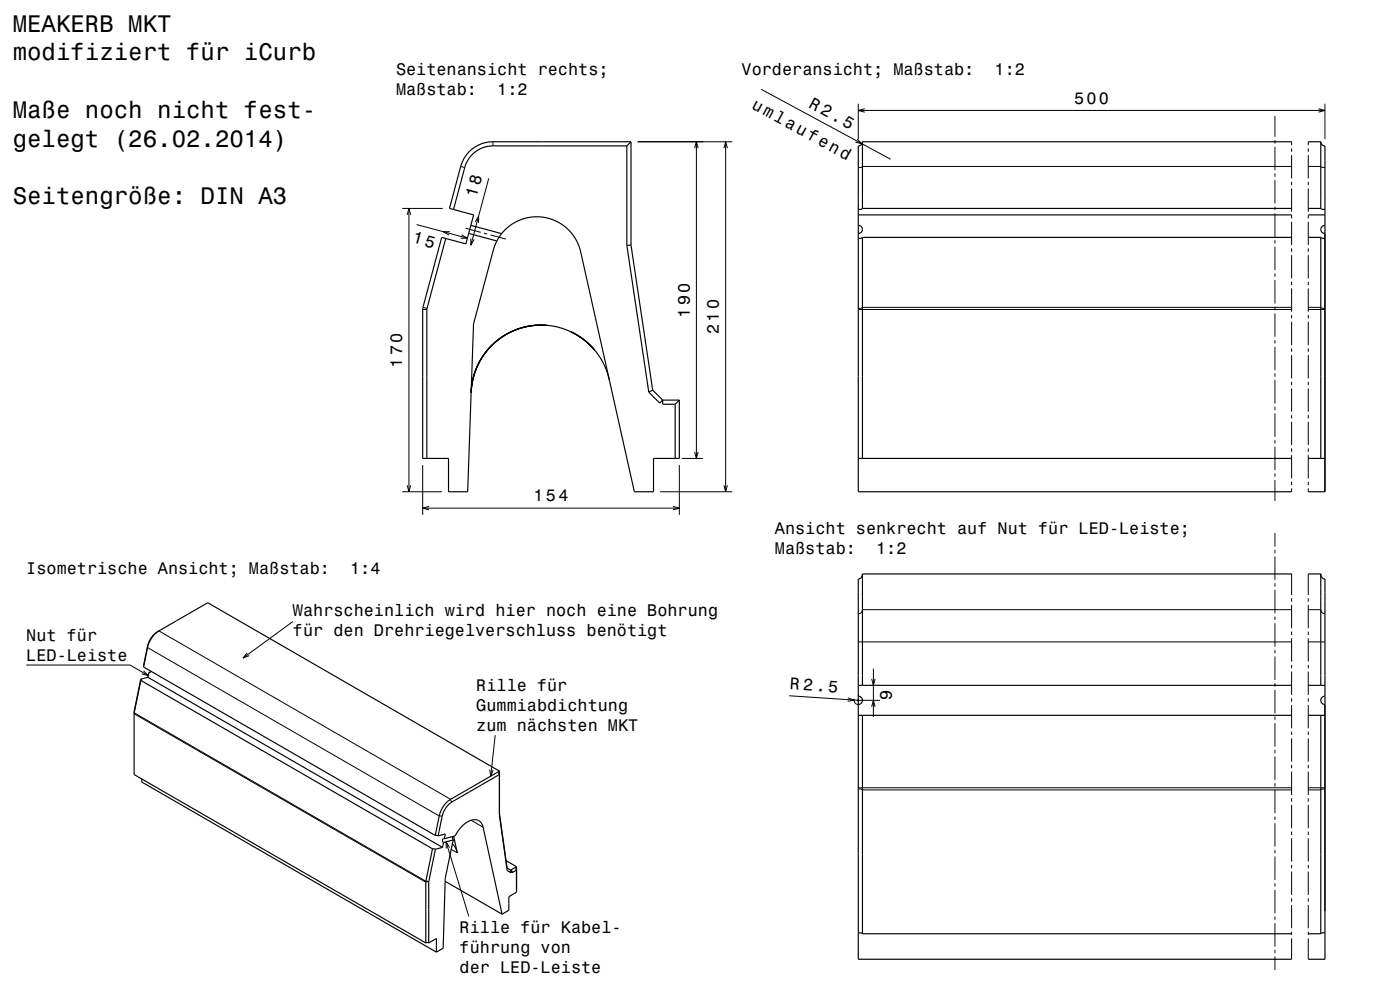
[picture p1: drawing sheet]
<svg xmlns="http://www.w3.org/2000/svg" width="420mm" height="297mm" viewBox="0 0 420 297" stroke-linecap="round" stroke-linejoin="round" font-family="sans-serif">
<g fill="none" stroke="#000" stroke-width=".3">
<path d="M228.4 26.8l38.8 21M257.5 31.1v10.7M257.5 33.1h140M259.4 32.6l-1.9 .5 1.9 .6M382.5 34.8v6.2M395.6 32.6l1.9 .5-1.9 .6M397.5 31.1v10.7M138.2 49.9l1.2 .4M146.6 53.5l-5.4 20.1M147.9 42.5v1.3M191.3 42.5h28.4M208.4 44.5l.5-2 .5 2"/>
<path d="M208.9 42.5v95M217.2 44.5l.5-2 .5 2M217.7 42.5v105M257.1 41.7l1.5 1.4-2-.4M382.5 42v1M382.5 44v7M382.5 52v1M382.5 54v7M387.5 49.9h-128.8l-1.2 .4M387.5 42.5v1M387.5 44.5v1M387.5 46.5v7"/>
<path d="M387.5 54.5v1M387.5 56.5v7M392.5 49.9h3.7l1.3 .4M392.5 42.5v1M392.5 44.5v1M392.5 46.5v7M392.5 54.5v1M392.5 56.5v7M120.7 62.5h12.1M122.2 64.5l.5-2 .5 2M122.7 62.5v85M125 67.4l15.2 4.1"/>
<path d="M135 69.5h-2l1.7 1M138.5 70.4l1.7 1.1h-2M139.6 68.5l4.6 1.2M141.2 71.6v2l1-1.8M142.6 66.6l1-1.7v2M145.2 70l1 .2M147.1 70.5l4.7 1.2M382.5 62v1M382.5 64v7M382.5 72v1M382.5 74v7M387.5 64.5v1"/>
<path d="M387.5 66.5v7M387.5 74.5v1M387.5 76.5v7M392.5 64.5v1M392.5 66.5v7M392.5 74.5v1M392.5 76.5v7M126.8 92.9h1.3M126.9 92.2l1.2 .3M257.5 92.9h130M382.5 82v1M382.5 84v7"/>
<path d="M382.5 92v1M382.5 94v7M387.5 92.2h-128.8l-1.2 .3M387.5 84.5v1M387.5 86.5v7M387.5 94.5v1M387.5 96.5v7M392.5 92.2h3.7l1.3 .3M392.5 92.9h5M392.5 84.5v1M392.5 86.5v7M392.5 94.5v1"/>
<path d="M392.5 96.5v7M382.5 102v1M382.5 104v7M382.5 112v1M382.5 114v7M387.5 104.5v1M387.5 106.5v7M387.5 114.5v1M387.5 116.5v7M392.5 104.5v1M392.5 106.5v7M392.5 114.5v1"/>
<path d="M392.5 116.5v7M126.8 139.5v14.9M203.8 139.5v14.9M204.6 137.5h6.3M208.4 135.6l.5 1.9 .5-1.9M382.5 122v1M382.5 124v7M382.5 132v1M382.5 134v7M387.5 124.5v1M387.5 126.5v7M387.5 134.5v1"/>
<path d="M387.5 136.5v7M392.5 124.5v1M392.5 126.5v7M392.5 134.5v1M392.5 136.5v7M120.7 147.5h11.9M122.2 145.6l.5 1.9 .5-1.9M126.8 152.4h77M128.7 151.9l-1.9 .5 1.9 .6M198.1 147.5h21.6M201.9 151.9l1.9 .5-1.9 .6M217.2 145.6l.5 1.9 .5-1.9"/>
<path d="M382.5 142v1M382.5 144v6.3M382.5 159.9v4.1M387.5 144.5v1M387.5 146.5v1M392.5 144.5v1M392.5 146.5v1M382.5 165v1M382.5 167v7M382.5 175v1M382.5 177v7M387.5 172.2v6.3"/>
<path d="M387.5 179.5v1M392.5 172.2v6.3M392.5 179.5v1M7.9 199.5h31.1l5.5 3.2M44.2 193.9l.1 .1M44.3 194.3l87.5 50.5 .8 .1M47.2 189.5h.1M47.7 189.3l87.5 50.5 .4 .8M74.2 195.9l-1.3 1.5 1.9-.7M87.9 186.4l-15 11M257.5 192.6h130M382.5 185v1"/>
<path d="M382.5 187v7M382.5 195v1M382.5 197v7M387.5 182.9h-128.8a1.22 1.22 0 0 1-1.2 1.2M387.5 181.5v7M387.5 189.5v1M387.5 191.5v7M387.5 199.5v1M392.5 182.9h3.7a1.23 1.23 0 0 0 1.3 1.2M392.5 192.6h5M392.5 181.5v7M392.5 189.5v1"/>
<path d="M392.5 191.5v7M392.5 199.5v1M40.2 214.1l87.5 50.5h.9M40.2 213.6l.1 .1M40.2 213.5h.1M40.3 213.8l87.5 50.6 .8 .1M43.1 201.3l1.4 1.4-2-.5M236.7 208.7l20.8 1.4M254.3 209.4l1.9 .6-1.9 .4M255.9 210.1h.1M256.3 209.7a1.25 1.25 0 0 0 1.1 1.6M257 210.1h7"/>
<path d="M257.5 208.5v.1M257.5 209.6v1M257.5 211.6v.1M261.5 212l.5-1.9 .5 1.9M261.5 203.7l.5 1.9 .5-1.9M262 200.6v14.5M382.5 205v1M382.5 207v7M382.5 215v1M382.5 217v7M387.5 201.5v7M387.5 209.5v1"/>
<path d="M387.5 211.5v7M387.5 219.5v1M392.5 201.5v7M392.5 209.5v1M392.5 211.5v7M392.5 219.5v1M146.9 230.9l.3 1.9 .7-1.8M148.6 220.6l-1.4 12.2M257.5 236.7l1.2 .3h128.8M257.5 236.3h130M382.5 225v1M382.5 227v7"/>
<path d="M382.5 235v1M382.5 237v7M387.5 221.5v7M387.5 229.5v1M387.5 231.5v7M387.5 239.5v1M392.5 236.3h5M392.5 221.5v7M392.5 229.5v1M392.5 231.5v7M392.5 239.5v1M397.5 236.7l-1.3 .3h-3.7"/>
<path d="M133.8 252.6l6.9 22.3M134.9 254.3l-1.1-1.7 .1 2M135.4 254.8l1.8 1M141.3 246.1l3.6 2.1M382.5 245v1M382.5 247v7M382.5 255v1M382.5 257v7M387.5 241.5v7M387.5 249.5v1M387.5 251.5v7M387.5 259.5v1"/>
<path d="M392.5 241.5v7M392.5 249.5v1M392.5 251.5v7M392.5 259.5v1M382.5 265v1M382.5 267v7M382.5 275v1M382.5 277v7M387.5 261.5v7M387.5 269.5v1M387.5 271.5v7M387.5 279.5v1"/>
<path d="M392.5 261.5v7M392.5 269.5v1M392.5 271.5v7M392.5 279.5v1M382.5 285v1M382.5 287v4M387.5 281.5v6.3M392.5 281.5v6.3"/>
</g>
<g fill="none" stroke="#000" stroke-width=".35">
<path d="M188.1 43.8h-40.2a8.7 8.7 0 0 0-8.5 6.5l-3.3 12.6M188.1 43.8v29.8M189.3 42.5h-41.7l-2.2 .3-2.1 .8-1.5 1-1.3 1.1-1.8 2.7-3.9 14.1 7.3 2-2.3 8.7-6.1-1.7M189.3 42.5v31M189.3 42.5l-1.2 1.3M258.7 42.5a1.24 1.24 0 0 1-1.2 1.3v103.7h130M258.7 42.5v20M258.7 42.5h128.8M392.5 42.5h3.7M396.2 42.5a1.25 1.25 0 0 0 1.3 1.3v103.7h-5M396.2 42.5v20M133.7 71.5l-1.2-.3-5.7 21.5v44.8h7.8v10h5.7l1.8-50.3 5.9-22.4 1.1-2.5"/>
<path d="M133.7 71.5l-5.6 21.3v44.7M140.6 70l8.5 2.3M141.2 67.6l9.3 2.5M149.1 72.3l2.1-3 2.9-2.4 3.2-1.4 3.7-.5 3.5 .5 3.4 1.4 2.8 2.2 2.2 3 1.3 3.5 16.1 71.9h5.8v-10h7.7v-17.5M188.1 73.6l6.5 44M189.3 73.5l6.5 43.5M189.3 73.5l-1.2 .1M257.5 67.6a1.21 1.21 0 0 1 1.2 1.2 1.21 1.21 0 0 1-1.2 1.2M257.5 64.5h130M258.7 71.2l-1.2 .3M258.7 62.5l-1.2 .4M258.7 71.2v66.3"/>
<path d="M258.7 62.5h128.8M258.7 71.2h128.8M392.5 64.5h5M392.5 62.5h3.7M392.5 71.2h3.7M396.2 62.5l1.3 .4M396.2 71.2l1.3 .3M396.2 71.2v66.3M397.5 67.6a1.21 1.21 0 0 0-1.3 1.2 1.21 1.21 0 0 0 1.3 1.2M162.3 97.5l-4 .4-3.8 1.1-3.5 1.9-3.2 2.4-2.6 3.1-2 3.4-1.3 4-.6 4 .5-3.8 1.1-3.6 1.8-3.3 2.3-2.9 2.6-2.4 3.4-2.1 3.5-1.3 3.9-.8h3.5l3.7 .6 3.5 1.3 3.5 2 2.8 2.4 2.3 2.9 1.9 3.5 1.2 3.6M162.3 97.5l2.2 .1M162.3 97.5l1.2 .1"/>
<path d="M162.3 97.5l1.7 .1M171.2 99.5l4 2.4 3.2 3.1M171.4 99.6l3.8 2.4 3.2 3.1M171.6 99.7l3.8 2.4 3.1 3M194.6 117.6l3.3 3.3 .9-.9M195.8 117l3 3M195.8 117l-1.2 .6M198.8 120v1.3h3.8M198.8 120h5M202.6 121.3v16.2M203.8 120l-1.2 1.3M257.5 137.5h130"/>
<path d="M392.5 137.5h5M258.7 172.2a1.41 1.41 0 0 1-1.2 1.5v114.1h130M258.7 172.2v33.4M258.7 172.2h128.8M392.5 172.2h3.7M396.2 172.2a1.4 1.4 0 0 0 1.3 1.5v114.1h-5M396.2 172.2v33.4M47.7 189.3a6.8 6.8 0 0 0-3.5 4.6l-1.1 5.9M47.7 189.3a7.9 7.9 0 0 0-3.4 5l-1.2 5.8 87.5 50.5M47.7 189.3l14.6-8.5 87.5 50.5M42.2 203.8l.2 .2-.2 .1M42.2 203.8l-2 9.8v18.8l87.5 50.5"/>
<path d="M42.2 204.1l-2 10M42.2 204.1l87.6 50.5M44.4 203.2l88.4 51M44.4 203.2l-2.2 .6M44.7 201.7l-.3 1.5M45.2 201.6l-.5 .1M45.2 201.3l-.1 .4h-.4M257.5 208.9a1.25 1.25 0 0 1 1.2 1.2 1.25 1.25 0 0 1-1.2 1.3M257.5 205.6h130M257.5 214.6h130M258.7 214.6v65.5M392.5 205.6h5"/>
<path d="M392.5 214.6h5M396.2 214.6v65.5M397.5 208.9a1.25 1.25 0 0 0-1.3 1.2 1.25 1.25 0 0 0 1.3 1.3M42.5 233.7v.9l88.4 51M149.8 231.3l-.2 .7 .2 .4-14.2 8.2a6.9 6.9 0 0 0-3 4.3l-1.2 5.9M149.8 231.3l-14.6 8.5a7.9 7.9 0 0 0-3.4 5l-1.2 5.8M149.8 231.3v13.2l2.4 16.7 1.1 .6M129.8 254.6l.8 .2M129.8 254.6l-2.1 10v18.3M130.6 250.6l.8 .2M130.6 254.8l-2 9.8v18.3M131.4 250.8l2.2-.6-.3 1.4"/>
<path d="M132.8 254.2l-2.2 .6M133.1 252.8l-.3 1.4M133.3 251.6a.57 .57 0 0 0-.7 .5 .57 .57 0 0 0 .5 .7M133.3 251.6l3.3-.8 1.3-2.2 1.7-1.6a3.2 3.2 0 0 1 4.8-.1l.5 1.3 5.7 26.1M135.4 254.7v.1M135.9 250.9l-.1 .6 .2 .5M136 252l-2.4 11.5-.7 21-2 1.1M136 252l-2.9 .8M136.1 250.9l1.1 4.9-.6-1.5-.9-1.1M149.8 244l2.3 16.4M151.8 258.2l3.2 1.8M133.5 264.4l17.1 9.9"/>
<path d="M152.1 260.4l1.1 .6M152.1 260.4v.1M153.2 261l-.1 .5 .2 .3M153.2 261l.4 .3M153.6 261.3l-.3 .5M155 260l-.2 .6 .2 .4-1.4 .8v-.5M155 260v7.7l-2.3 1.3v4.1l-2.1 1.2M155 260l-1.8 1M257.5 279.8l1.2 .3M397.5 279.8l-1.3 .3M127.7 282.9h.9M128.6 282.9l2.3-1.3v4"/>
<path d="M258.7 280.1h128.8M392.5 280.1h3.7"/>
</g>
<path d="M0 0h420v297h-420" fill="none" stroke="#fff" stroke-width=".3"/>
<g font-size="7.2">
<text x="3.8" y="9.5">MEAKERB MKT</text>
<text x="3.8" y="18.1">modifiziert für iCurb</text>
<text x="3.8" y="35.4">Maße noch nicht fest-</text>
<text x="3.8" y="44">gelegt (26.02.2014)</text>
<text x="3.8" y="61.3">Seitengröße: DIN A3</text>
</g>
<g font-size="5.1">
<text x="225.3" y="32.5" transform="rotate(29 225.3 32.5)">umlaufend</text>
<text x="242.3" y="32.1" transform="rotate(29 242.3 32.1)">R 2.5</text>
<text x="142.9" y="59.5" transform="rotate(-75 142.9 59.5)">18</text>
<text x="123.6" y="72.7" transform="rotate(15 123.6 72.7)">15</text>
<text x="236.9" y="206.7" transform="rotate(4 236.9 206.7)">R 2.5</text>
</g>
<g font-size="5">
<text x="118.8" y="22.4">Seitenansicht rechts;</text>
<text x="222.5" y="22.4">Vorderansicht; Maßstab:</text>
<text x="298.4" y="22.4">1:2</text>
<text x="118.8" y="28.4">Maßstab:</text>
<text x="149.2" y="28.4">1:2</text>
<text x="322.2" y="31.1">500</text>
<text x="206.9" y="95.3" transform="rotate(-90 206.9 95.3)">190</text>
<text x="215.7" y="100.3" transform="rotate(-90 215.7 100.3)">210</text>
<text x="120.7" y="110.3" transform="rotate(-90 120.7 110.3)">170</text>
<text x="160.1" y="150.4">154</text>
<text x="232.5" y="160.1">Ansicht senkrecht auf Nut für LED-Leiste;</text>
<text x="232.5" y="166.1">Maßstab:</text>
<text x="262.8" y="166.1">1:2</text>
<text x="7.9" y="172.3">Isometrische Ansicht; Maßstab:</text>
<text x="105.1" y="172.3">1:4</text>
<text x="87.9" y="184.8">Wahrscheinlich wird hier noch eine Bohrung</text>
<text x="87.9" y="190.8">für den Drehriegelverschluss benötigt</text>
<text x="7.9" y="192.3">Nut für</text>
<text x="7.9" y="198.3">LED-Leiste</text>
<text x="142.9" y="207.3">Rille für</text>
<text x="267.5" y="209.9" transform="rotate(-90 267.5 209.9)">9</text>
<text x="142.9" y="213.3">Gummiabdichtung</text>
<text x="142.9" y="219.4">zum nächsten MKT</text>
<text x="137.9" y="279.8">Rille für Kabel-</text>
<text x="137.9" y="285.8">führung von</text>
<text x="137.9" y="291.9">der LED-Leiste</text>
</g>
</svg>
